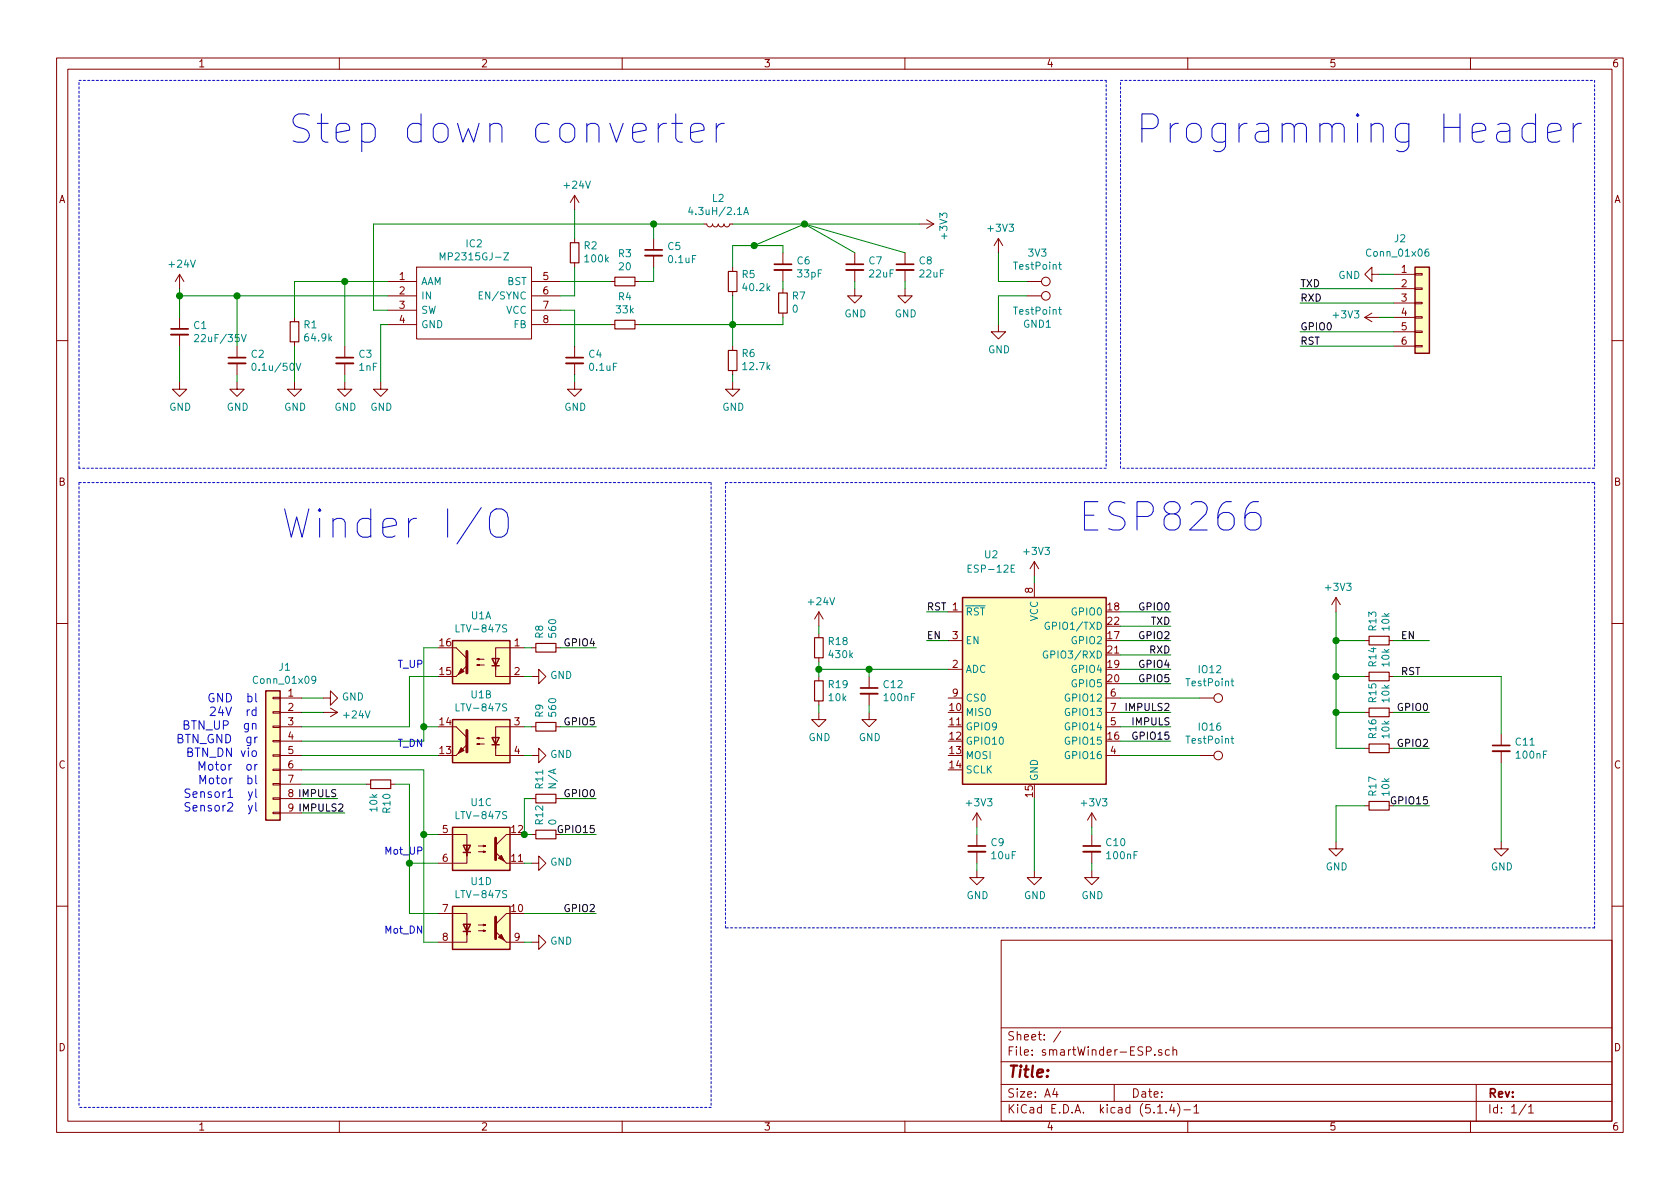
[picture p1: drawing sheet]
EESchema Schematic File Version 4
LIBS:smartWinder-ESP-cache
EELAYER 30 0
EELAYER END
$Descr A4 11693 8268
encoding utf-8
Sheet 1 1
Title ""
Date ""
Rev ""
Comp ""
Comment1 ""
Comment2 ""
Comment3 ""
Comment4 ""
$EndDescr
$Comp
L RF_Module:ESP-12E U2
U 1 1
P 7200 4850
F 0 "U2" H 6900 5850 50  0000 C CNN
F 1 "ESP-12E" H 6900 5750 50  0000 C CNN
F 2 "RF_Module:ESP-12E" H 7200 4850 50  0001 C CNN
F 3 "http://wiki.ai-thinker.com/_media/esp8266/esp8266_series_modules_user_manual_v1.1.pdf" H 6850 4950 50  0001 C CNN
	1    7200 4850
	1    0    0    -1  
$EndComp
$Comp
L Isolator:LTV-847S U1
U 1 1
P 3350 4600
F 0 "U1" H 3350 4925 50  0000 C CNN
F 1 "LTV-847S" H 3350 4834 50  0000 C CNN
F 2 "Package_DIP:SMDIP-16_W9.53mm" H 3350 4300 50  0001 C CNN
F 3 "http://www.us.liteon.com/downloads/LTV-817-827-847.PDF" H 2750 5050 50  0001 C CNN
	1    3350 4600
	-1   0    0    -1  
$EndComp
$Comp
L Isolator:LTV-847S U1
U 2 1
P 3350 5150
F 0 "U1" H 3350 5475 50  0000 C CNN
F 1 "LTV-847S" H 3350 5384 50  0000 C CNN
F 2 "Package_DIP:SMDIP-16_W9.53mm" H 3350 4850 50  0001 C CNN
F 3 "http://www.us.liteon.com/downloads/LTV-817-827-847.PDF" H 2750 5600 50  0001 C CNN
	2    3350 5150
	-1   0    0    -1  
$EndComp
$Comp
L Isolator:LTV-847S U1
U 3 1
P 3350 5900
F 0 "U1" H 3350 6225 50  0000 C CNN
F 1 "LTV-847S" H 3350 6134 50  0000 C CNN
F 2 "Package_DIP:SMDIP-16_W9.53mm" H 3350 5600 50  0001 C CNN
F 3 "http://www.us.liteon.com/downloads/LTV-817-827-847.PDF" H 2750 6350 50  0001 C CNN
	3    3350 5900
	1    0    0    -1  
$EndComp
$Comp
L Isolator:LTV-847S U1
U 4 1
P 3350 6450
F 0 "U1" H 3350 6775 50  0000 C CNN
F 1 "LTV-847S" H 3350 6684 50  0000 C CNN
F 2 "Package_DIP:SMDIP-16_W9.53mm" H 3350 6150 50  0001 C CNN
F 3 "http://www.us.liteon.com/downloads/LTV-817-827-847.PDF" H 2750 6900 50  0001 C CNN
	4    3350 6450
	1    0    0    -1  
$EndComp
$Comp
L power:GND #PWR01
U 1 1
P 2250 4850
F 0 "#PWR01" H 2250 4600 50  0001 C CNN
F 1 "GND" V 2255 4722 50  0000 R CNN
F 2 "" H 2250 4850 50  0001 C CNN
F 3 "" H 2250 4850 50  0001 C CNN
	1    2250 4850
	0    -1   -1   0   
$EndComp
Text Notes 1800 5650 2    59   ~ 0
GND  bl\n24V  rd\nBTN_UP  gn\nBTN_GND  gr\nBTN_DN vio\nMotor  or\nMotor  bl\nSensor1  yl\nSensor2  yl
Wire Wire Line
	2100 4850 2250 4850
$Comp
L power:+24V #PWR0102
U 1 1
P 2250 4950
F 0 "#PWR0102" H 2250 4800 50  0001 C CNN
F 1 "+24V" V 2265 5078 50  0000 L CNN
F 2 "" H 2250 4950 50  0001 C CNN
F 3 "" H 2250 4950 50  0001 C CNN
	1    2250 4950
	0    1    1    0   
$EndComp
Wire Wire Line
	2100 4950 2250 4950
Wire Wire Line
	2100 5250 3050 5250
Wire Wire Line
	2950 5150 2950 5050
Wire Wire Line
	2950 5050 3050 5050
Wire Wire Line
	2100 5150 2950 5150
Wire Wire Line
	2850 5050 2100 5050
Wire Wire Line
	2100 5350 2950 5350
Wire Wire Line
	2950 5350 2950 5800
Wire Wire Line
	2950 5800 3050 5800
$Comp
L Device:R_Small R10
U 1 1
P 2650 5450
F 0 "R10" H 2709 5496 50  0000 L CNN
F 1 "10k" H 2709 5405 50  0000 L CNN
F 2 "Resistor_SMD:R_0805_2012Metric_Pad1.15x1.40mm_HandSolder" H 2650 5450 50  0001 C CNN
F 3 "~" H 2650 5450 50  0001 C CNN
	1    2650 5450
	0    1    1    0   
$EndComp
Wire Wire Line
	2550 5450 2100 5450
Wire Wire Line
	2750 5450 2850 5450
Wire Wire Line
	2850 5450 2850 6000
Wire Wire Line
	2850 6000 3050 6000
Wire Wire Line
	3050 6350 2850 6350
Wire Wire Line
	2850 6350 2850 6000
Connection ~ 2850 6000
Wire Wire Line
	2950 5800 2950 6550
Wire Wire Line
	2950 6550 3050 6550
Connection ~ 2950 5800
Wire Wire Line
	2950 5050 2950 4500
Wire Wire Line
	2950 4500 3050 4500
Connection ~ 2950 5050
Wire Wire Line
	3050 4700 2850 4700
Wire Wire Line
	2850 4700 2850 5050
$Comp
L Device:R_Small R8
U 1 1
P 3800 4500
F 0 "R8" H 3859 4546 50  0000 L CNN
F 1 "560" H 3859 4455 50  0000 L CNN
F 2 "Resistor_SMD:R_0805_2012Metric_Pad1.15x1.40mm_HandSolder" H 3800 4500 50  0001 C CNN
F 3 "~" H 3800 4500 50  0001 C CNN
	1    3800 4500
	0    -1   -1   0   
$EndComp
$Comp
L Device:R_Small R9
U 1 1
P 3800 5050
F 0 "R9" H 3859 5096 50  0000 L CNN
F 1 "560" H 3859 5005 50  0000 L CNN
F 2 "Resistor_SMD:R_0805_2012Metric_Pad1.15x1.40mm_HandSolder" H 3800 5050 50  0001 C CNN
F 3 "~" H 3800 5050 50  0001 C CNN
	1    3800 5050
	0    -1   -1   0   
$EndComp
$Comp
L power:GND #PWR0103
U 1 1
P 3700 4700
F 0 "#PWR0103" H 3700 4450 50  0001 C CNN
F 1 "GND" V 3705 4572 50  0000 R CNN
F 2 "" H 3700 4700 50  0001 C CNN
F 3 "" H 3700 4700 50  0001 C CNN
	1    3700 4700
	0    -1   -1   0   
$EndComp
$Comp
L power:GND #PWR0104
U 1 1
P 3700 5250
F 0 "#PWR0104" H 3700 5000 50  0001 C CNN
F 1 "GND" V 3705 5122 50  0000 R CNN
F 2 "" H 3700 5250 50  0001 C CNN
F 3 "" H 3700 5250 50  0001 C CNN
	1    3700 5250
	0    -1   -1   0   
$EndComp
Wire Wire Line
	3700 4500 3650 4500
Wire Wire Line
	3650 4700 3700 4700
Wire Wire Line
	3700 5050 3650 5050
Wire Wire Line
	3650 5250 3700 5250
$Comp
L power:GND #PWR0105
U 1 1
P 3700 6000
F 0 "#PWR0105" H 3700 5750 50  0001 C CNN
F 1 "GND" V 3705 5872 50  0000 R CNN
F 2 "" H 3700 6000 50  0001 C CNN
F 3 "" H 3700 6000 50  0001 C CNN
	1    3700 6000
	0    -1   -1   0   
$EndComp
$Comp
L power:GND #PWR0106
U 1 1
P 3700 6550
F 0 "#PWR0106" H 3700 6300 50  0001 C CNN
F 1 "GND" V 3705 6422 50  0000 R CNN
F 2 "" H 3700 6550 50  0001 C CNN
F 3 "" H 3700 6550 50  0001 C CNN
	1    3700 6550
	0    -1   -1   0   
$EndComp
Wire Wire Line
	3700 6550 3650 6550
Wire Wire Line
	3650 6000 3700 6000
Wire Wire Line
	3900 4500 4150 4500
Wire Wire Line
	3900 5050 4150 5050
Wire Wire Line
	3900 5800 4150 5800
Wire Wire Line
	3650 6350 4150 6350
Wire Wire Line
	7800 4250 8150 4250
Wire Wire Line
	7800 4450 8150 4450
Wire Wire Line
	7800 4650 8150 4650
Wire Wire Line
	7800 4750 8150 4750
Wire Wire Line
	2100 5550 2350 5550
Text Label 2350 5550 2    50   ~ 0
IMPULS
Wire Wire Line
	7800 5050 8150 5050
Wire Wire Line
	6600 4250 6450 4250
Wire Wire Line
	6600 4450 6450 4450
Text Label 6450 4250 0    50   ~ 0
RST
Text Label 6450 4450 0    50   ~ 0
EN
$Comp
L power:+3V3 #PWR0107
U 1 1
P 7200 4000
F 0 "#PWR0107" H 7200 3850 50  0001 C CNN
F 1 "+3V3" H 7215 4173 50  0000 C CNN
F 2 "" H 7200 4000 50  0001 C CNN
F 3 "" H 7200 4000 50  0001 C CNN
	1    7200 4000
	1    0    0    -1  
$EndComp
$Comp
L power:GND #PWR0108
U 1 1
P 7200 6050
F 0 "#PWR0108" H 7200 5800 50  0001 C CNN
F 1 "GND" H 7205 5877 50  0000 C CNN
F 2 "" H 7200 6050 50  0001 C CNN
F 3 "" H 7200 6050 50  0001 C CNN
	1    7200 6050
	1    0    0    -1  
$EndComp
Wire Wire Line
	7200 6050 7200 5550
Wire Wire Line
	7200 4050 7200 4000
$Comp
L Device:C_Small C9
U 1 1
P 6800 5900
F 0 "C9" H 6892 5946 50  0000 L CNN
F 1 "10uF" H 6892 5855 50  0000 L CNN
F 2 "Capacitor_SMD:C_0805_2012Metric_Pad1.15x1.40mm_HandSolder" H 6800 5900 50  0001 C CNN
F 3 "~" H 6800 5900 50  0001 C CNN
	1    6800 5900
	1    0    0    -1  
$EndComp
$Comp
L Device:C_Small C10
U 1 1
P 7600 5900
F 0 "C10" H 7692 5946 50  0000 L CNN
F 1 "100nF" H 7692 5855 50  0000 L CNN
F 2 "Capacitor_SMD:C_0805_2012Metric_Pad1.15x1.40mm_HandSolder" H 7600 5900 50  0001 C CNN
F 3 "~" H 7600 5900 50  0001 C CNN
	1    7600 5900
	1    0    0    -1  
$EndComp
$Comp
L power:GND #PWR0109
U 1 1
P 6800 6050
F 0 "#PWR0109" H 6800 5800 50  0001 C CNN
F 1 "GND" H 6805 5877 50  0000 C CNN
F 2 "" H 6800 6050 50  0001 C CNN
F 3 "" H 6800 6050 50  0001 C CNN
	1    6800 6050
	1    0    0    -1  
$EndComp
$Comp
L power:GND #PWR0110
U 1 1
P 7600 6050
F 0 "#PWR0110" H 7600 5800 50  0001 C CNN
F 1 "GND" H 7605 5877 50  0000 C CNN
F 2 "" H 7600 6050 50  0001 C CNN
F 3 "" H 7600 6050 50  0001 C CNN
	1    7600 6050
	1    0    0    -1  
$EndComp
$Comp
L power:+3V3 #PWR0111
U 1 1
P 6800 5750
F 0 "#PWR0111" H 6800 5600 50  0001 C CNN
F 1 "+3V3" H 6815 5923 50  0000 C CNN
F 2 "" H 6800 5750 50  0001 C CNN
F 3 "" H 6800 5750 50  0001 C CNN
	1    6800 5750
	1    0    0    -1  
$EndComp
$Comp
L power:+3V3 #PWR0112
U 1 1
P 7600 5750
F 0 "#PWR0112" H 7600 5600 50  0001 C CNN
F 1 "+3V3" H 7615 5923 50  0000 C CNN
F 2 "" H 7600 5750 50  0001 C CNN
F 3 "" H 7600 5750 50  0001 C CNN
	1    7600 5750
	1    0    0    -1  
$EndComp
Wire Wire Line
	6800 5750 6800 5800
Wire Wire Line
	6800 6000 6800 6050
Wire Wire Line
	7600 6000 7600 6050
Wire Wire Line
	7600 5800 7600 5750
$Comp
L Device:R_Small R13
U 1 1
P 9600 4450
F 0 "R13" H 9659 4496 50  0000 L CNN
F 1 "10k" H 9659 4405 50  0000 L CNN
F 2 "Resistor_SMD:R_0805_2012Metric_Pad1.15x1.40mm_HandSolder" H 9600 4450 50  0001 C CNN
F 3 "~" H 9600 4450 50  0001 C CNN
	1    9600 4450
	0    -1   -1   0   
$EndComp
$Comp
L Device:R_Small R14
U 1 1
P 9600 4700
F 0 "R14" H 9659 4746 50  0000 L CNN
F 1 "10k" H 9659 4655 50  0000 L CNN
F 2 "Resistor_SMD:R_0805_2012Metric_Pad1.15x1.40mm_HandSolder" H 9600 4700 50  0001 C CNN
F 3 "~" H 9600 4700 50  0001 C CNN
	1    9600 4700
	0    -1   -1   0   
$EndComp
$Comp
L Device:R_Small R15
U 1 1
P 9600 4950
F 0 "R15" H 9659 4996 50  0000 L CNN
F 1 "10k" H 9659 4905 50  0000 L CNN
F 2 "Resistor_SMD:R_0805_2012Metric_Pad1.15x1.40mm_HandSolder" H 9600 4950 50  0001 C CNN
F 3 "~" H 9600 4950 50  0001 C CNN
	1    9600 4950
	0    -1   -1   0   
$EndComp
$Comp
L Device:R_Small R16
U 1 1
P 9600 5200
F 0 "R16" H 9659 5246 50  0000 L CNN
F 1 "10k" H 9659 5155 50  0000 L CNN
F 2 "Resistor_SMD:R_0805_2012Metric_Pad1.15x1.40mm_HandSolder" H 9600 5200 50  0001 C CNN
F 3 "~" H 9600 5200 50  0001 C CNN
	1    9600 5200
	0    -1   -1   0   
$EndComp
$Comp
L Device:R_Small R17
U 1 1
P 9600 5600
F 0 "R17" H 9659 5646 50  0000 L CNN
F 1 "10k" H 9659 5555 50  0000 L CNN
F 2 "Resistor_SMD:R_0805_2012Metric_Pad1.15x1.40mm_HandSolder" H 9600 5600 50  0001 C CNN
F 3 "~" H 9600 5600 50  0001 C CNN
	1    9600 5600
	0    -1   -1   0   
$EndComp
Wire Wire Line
	9500 5200 9300 5200
Wire Wire Line
	9300 4450 9500 4450
Wire Wire Line
	9300 4700 9500 4700
Wire Wire Line
	9300 4250 9300 4450
Connection ~ 9300 4450
Wire Wire Line
	9300 4450 9300 4700
Connection ~ 9300 4700
Wire Wire Line
	9300 4700 9300 4950
Wire Wire Line
	9500 4950 9300 4950
Connection ~ 9300 4950
Wire Wire Line
	9300 4950 9300 5200
Wire Wire Line
	9500 5600 9300 5600
Wire Wire Line
	9300 5600 9300 5850
$Comp
L power:+3V3 #PWR0113
U 1 1
P 9300 4250
F 0 "#PWR0113" H 9300 4100 50  0001 C CNN
F 1 "+3V3" H 9315 4423 50  0000 C CNN
F 2 "" H 9300 4250 50  0001 C CNN
F 3 "" H 9300 4250 50  0001 C CNN
	1    9300 4250
	1    0    0    -1  
$EndComp
$Comp
L power:GND #PWR0114
U 1 1
P 9300 5850
F 0 "#PWR0114" H 9300 5600 50  0001 C CNN
F 1 "GND" H 9305 5677 50  0000 C CNN
F 2 "" H 9300 5850 50  0001 C CNN
F 3 "" H 9300 5850 50  0001 C CNN
	1    9300 5850
	1    0    0    -1  
$EndComp
Wire Wire Line
	9700 4450 9950 4450
Wire Wire Line
	9700 4950 9950 4950
Wire Wire Line
	9700 5200 9950 5200
Wire Wire Line
	9700 5600 9950 5600
Text Label 9950 4950 2    50   ~ 0
GPIO0
Text Label 9950 5200 2    50   ~ 0
GPIO2
Text Label 9950 5600 2    50   ~ 0
GPIO15
Text Label 9750 4700 0    50   ~ 0
RST
Text Label 9750 4450 0    50   ~ 0
EN
$Comp
L Device:C_Small C11
U 1 1
P 10450 5200
F 0 "C11" H 10542 5246 50  0000 L CNN
F 1 "100nF" H 10542 5155 50  0000 L CNN
F 2 "Capacitor_SMD:C_0805_2012Metric_Pad1.15x1.40mm_HandSolder" H 10450 5200 50  0001 C CNN
F 3 "~" H 10450 5200 50  0001 C CNN
	1    10450 5200
	1    0    0    -1  
$EndComp
Wire Wire Line
	10450 4700 10450 5100
Wire Wire Line
	9700 4700 10450 4700
Wire Wire Line
	10450 5300 10450 5850
$Comp
L power:GND #PWR0115
U 1 1
P 10450 5850
F 0 "#PWR0115" H 10450 5600 50  0001 C CNN
F 1 "GND" H 10455 5677 50  0000 C CNN
F 2 "" H 10450 5850 50  0001 C CNN
F 3 "" H 10450 5850 50  0001 C CNN
	1    10450 5850
	1    0    0    -1  
$EndComp
$Comp
L Connector_Generic:Conn_01x06 J2
U 1 1
P 9900 2100
F 0 "J2" H 9700 2550 50  0000 L CNN
F 1 "Conn_01x06" H 9500 2450 50  0000 L CNN
F 2 "Connector_PinHeader_2.54mm:PinHeader_1x06_P2.54mm_Vertical" H 9900 2100 50  0001 C CNN
F 3 "~" H 9900 2100 50  0001 C CNN
	1    9900 2100
	1    0    0    -1  
$EndComp
$Comp
L power:GND #PWR0116
U 1 1
P 9600 1900
F 0 "#PWR0116" H 9600 1650 50  0001 C CNN
F 1 "GND" V 9605 1772 50  0000 R CNN
F 2 "" H 9600 1900 50  0001 C CNN
F 3 "" H 9600 1900 50  0001 C CNN
	1    9600 1900
	0    1    1    0   
$EndComp
$Comp
L power:+3V3 #PWR0117
U 1 1
P 9600 2200
F 0 "#PWR0117" H 9600 2050 50  0001 C CNN
F 1 "+3V3" V 9615 2328 50  0000 L CNN
F 2 "" H 9600 2200 50  0001 C CNN
F 3 "" H 9600 2200 50  0001 C CNN
	1    9600 2200
	0    -1   -1   0   
$EndComp
Wire Wire Line
	9600 1900 9700 1900
Wire Wire Line
	9050 2000 9700 2000
Wire Wire Line
	9700 2100 9050 2100
Wire Wire Line
	9700 2200 9600 2200
Wire Wire Line
	9700 2300 9050 2300
Wire Wire Line
	9700 2400 9050 2400
Text Label 9050 2000 0    50   ~ 0
TXD
Text Label 9050 2100 0    50   ~ 0
RXD
Text Label 9050 2300 0    50   ~ 0
GPIO0
Text Label 9050 2400 0    50   ~ 0
RST
Text Notes 2950 4650 2    50   ~ 0
T_UP
Text Notes 2950 5200 2    50   ~ 0
T_DN
Text Notes 2950 5950 2    50   ~ 0
Mot_UP
Text Notes 2950 6500 2    50   ~ 0
Mot_DN
Text Label 4150 4500 2    50   ~ 0
GPIO4
Text Label 4150 5050 2    50   ~ 0
GPIO5
Text Label 4150 6350 2    50   ~ 0
GPIO2
$Comp
L Device:R_Small R12
U 1 1
P 3800 5800
F 0 "R12" H 3859 5846 50  0000 L CNN
F 1 "0" H 3859 5755 50  0000 L CNN
F 2 "Resistor_SMD:R_0805_2012Metric_Pad1.15x1.40mm_HandSolder" H 3800 5800 50  0001 C CNN
F 3 "~" H 3800 5800 50  0001 C CNN
	1    3800 5800
	0    -1   -1   0   
$EndComp
Wire Wire Line
	3700 5800 3650 5800
$Comp
L Device:R_Small R11
U 1 1
P 3800 5550
F 0 "R11" H 3859 5596 50  0000 L CNN
F 1 "N/A" H 3859 5505 50  0000 L CNN
F 2 "Resistor_SMD:R_0805_2012Metric_Pad1.15x1.40mm_HandSolder" H 3800 5550 50  0001 C CNN
F 3 "~" H 3800 5550 50  0001 C CNN
	1    3800 5550
	0    -1   -1   0   
$EndComp
Wire Wire Line
	3900 5550 4150 5550
Wire Wire Line
	3700 5550 3650 5550
Wire Wire Line
	3650 5550 3650 5800
Connection ~ 3650 5800
Text Label 4150 5550 2    50   ~ 0
GPIO0
Text Label 8150 4250 2    50   ~ 0
GPIO0
Text Label 8150 4450 2    50   ~ 0
GPIO2
Text Label 8150 4650 2    50   ~ 0
GPIO4
Text Label 8150 4750 2    50   ~ 0
GPIO5
Text Label 8150 5050 2    50   ~ 0
IMPULS
Wire Wire Line
	7800 4350 8150 4350
Wire Wire Line
	7800 4550 8150 4550
Text Label 8150 4350 2    50   ~ 0
TXD
Text Label 8150 4550 2    50   ~ 0
RXD
Wire Wire Line
	7800 5150 8150 5150
Text Label 8150 5150 2    50   ~ 0
GPIO15
Text Label 4150 5800 2    50   ~ 0
GPIO15
$Comp
L Connector_Generic:Conn_01x09 J1
U 1 1
P 1900 5250
F 0 "J1" H 1818 5867 50  0000 C CNN
F 1 "Conn_01x09" H 1818 5776 50  0000 C CNN
F 2 "Connector_PinHeader_2.54mm:PinHeader_1x09_P2.54mm_Vertical" H 1900 5250 50  0001 C CNN
F 3 "~" H 1900 5250 50  0001 C CNN
	1    1900 5250
	-1   0    0    -1  
$EndComp
Text Label 2400 5650 2    50   ~ 0
IMPULS2
Wire Wire Line
	2100 5650 2400 5650
Wire Wire Line
	7800 4950 8150 4950
Text Label 8150 4950 2    50   ~ 0
IMPULS2
$Comp
L Connector:TestPoint IO12
U 1 1
P 8350 4850
F 0 "IO12" V 8545 4922 50  0000 C CNN
F 1 "TestPoint" V 8454 4922 50  0000 C CNN
F 2 "TestPoint:TestPoint_Pad_D1.0mm" H 8550 4850 50  0001 C CNN
F 3 "~" H 8550 4850 50  0001 C CNN
	1    8350 4850
	0    1    -1   0   
$EndComp
$Comp
L Connector:TestPoint IO16
U 1 1
P 8350 5250
F 0 "IO16" V 8545 5322 50  0000 C CNN
F 1 "TestPoint" V 8454 5322 50  0000 C CNN
F 2 "TestPoint:TestPoint_Pad_D1.0mm" H 8550 5250 50  0001 C CNN
F 3 "~" H 8550 5250 50  0001 C CNN
	1    8350 5250
	0    1    -1   0   
$EndComp
Wire Wire Line
	8350 4850 7800 4850
Wire Wire Line
	8350 5250 7800 5250
$Comp
L power:+3V3 #PWR0126
U 1 1
P 6950 1750
F 0 "#PWR0126" H 6950 1600 50  0001 C CNN
F 1 "+3V3" H 6965 1923 50  0000 C CNN
F 2 "" H 6950 1750 50  0001 C CNN
F 3 "" H 6950 1750 50  0001 C CNN
	1    6950 1750
	1    0    0    -1  
$EndComp
$Comp
L power:GND #PWR0127
U 1 1
P 6950 2250
F 0 "#PWR0127" H 6950 2000 50  0001 C CNN
F 1 "GND" H 6955 2077 50  0000 C CNN
F 2 "" H 6950 2250 50  0001 C CNN
F 3 "" H 6950 2250 50  0001 C CNN
	1    6950 2250
	1    0    0    -1  
$EndComp
$Comp
L power:GND #PWR0128
U 1 1
P 2650 2650
F 0 "#PWR0128" H 2650 2400 50  0001 C CNN
F 1 "GND" H 2655 2477 50  0000 C CNN
F 2 "" H 2650 2650 50  0001 C CNN
F 3 "" H 2650 2650 50  0001 C CNN
	1    2650 2650
	1    0    0    -1  
$EndComp
Wire Wire Line
	2650 2650 2650 2250
$Comp
L Device:R_Small R3
U 1 1
P 4350 1950
F 0 "R3" V 4154 1950 50  0000 C CNN
F 1 "20" V 4245 1950 50  0000 C CNN
F 2 "Resistor_SMD:R_0805_2012Metric_Pad1.15x1.40mm_HandSolder" H 4350 1950 50  0001 C CNN
F 3 "~" H 4350 1950 50  0001 C CNN
	1    4350 1950
	0    1    1    0   
$EndComp
$Comp
L Device:C_Small C5
U 1 1
P 4550 1750
F 0 "C5" H 4642 1796 50  0000 L CNN
F 1 "0.1uF" H 4642 1705 50  0000 L CNN
F 2 "Capacitor_SMD:C_0805_2012Metric_Pad1.15x1.40mm_HandSolder" H 4550 1750 50  0001 C CNN
F 3 "~" H 4550 1750 50  0001 C CNN
	1    4550 1750
	1    0    0    -1  
$EndComp
$Comp
L Device:L_Small L2
U 1 1
P 5000 1550
F 0 "L2" V 4819 1550 50  0000 C CNN
F 1 "4.3uH/2.1A" V 4910 1550 50  0000 C CNN
F 2 "Inductor_SMD:L_6.3x6.3_H3" H 5000 1550 50  0001 C CNN
F 3 "~" H 5000 1550 50  0001 C CNN
	1    5000 1550
	0    1    1    0   
$EndComp
Wire Wire Line
	4900 1550 4550 1550
Wire Wire Line
	2600 1550 2600 2150
Wire Wire Line
	4450 1950 4550 1950
Wire Wire Line
	4550 1950 4550 1850
Wire Wire Line
	4550 1650 4550 1550
Connection ~ 4550 1550
Wire Wire Line
	4550 1550 2600 1550
$Comp
L Device:C_Small C3
U 1 1
P 2400 2500
F 0 "C3" H 2492 2546 50  0000 L CNN
F 1 "1nF" H 2492 2455 50  0000 L CNN
F 2 "Capacitor_SMD:C_0805_2012Metric_Pad1.15x1.40mm_HandSolder" H 2400 2500 50  0001 C CNN
F 3 "~" H 2400 2500 50  0001 C CNN
	1    2400 2500
	1    0    0    -1  
$EndComp
$Comp
L Device:R_Small R1
U 1 1
P 2050 2300
F 0 "R1" H 1991 2254 50  0000 R CNN
F 1 "64.9k" H 1991 2345 50  0000 R CNN
F 2 "Resistor_SMD:R_0805_2012Metric_Pad1.15x1.40mm_HandSolder" H 2050 2300 50  0001 C CNN
F 3 "~" H 2050 2300 50  0001 C CNN
	1    2050 2300
	-1   0    0    1   
$EndComp
Wire Wire Line
	2050 1950 2050 2200
$Comp
L power:GND #PWR0129
U 1 1
P 2400 2650
F 0 "#PWR0129" H 2400 2400 50  0001 C CNN
F 1 "GND" H 2405 2477 50  0000 C CNN
F 2 "" H 2400 2650 50  0001 C CNN
F 3 "" H 2400 2650 50  0001 C CNN
	1    2400 2650
	1    0    0    -1  
$EndComp
$Comp
L power:GND #PWR0130
U 1 1
P 2050 2650
F 0 "#PWR0130" H 2050 2400 50  0001 C CNN
F 1 "GND" H 2055 2477 50  0000 C CNN
F 2 "" H 2050 2650 50  0001 C CNN
F 3 "" H 2050 2650 50  0001 C CNN
	1    2050 2650
	1    0    0    -1  
$EndComp
Wire Wire Line
	2400 2650 2400 2600
Wire Wire Line
	2050 2400 2050 2650
$Comp
L Device:R_Small R2
U 1 1
P 4000 1750
F 0 "R2" H 3941 1704 50  0000 R CNN
F 1 "100k" H 3941 1795 50  0000 R CNN
F 2 "Resistor_SMD:R_0805_2012Metric_Pad1.15x1.40mm_HandSolder" H 4000 1750 50  0001 C CNN
F 3 "~" H 4000 1750 50  0001 C CNN
	1    4000 1750
	-1   0    0    1   
$EndComp
$Comp
L power:+24V #PWR0131
U 1 1
P 4000 1450
F 0 "#PWR0131" H 4000 1300 50  0001 C CNN
F 1 "+24V" H 4015 1623 50  0000 C CNN
F 2 "" H 4000 1450 50  0001 C CNN
F 3 "" H 4000 1450 50  0001 C CNN
	1    4000 1450
	1    0    0    -1  
$EndComp
Wire Wire Line
	4000 1450 4000 1650
Wire Wire Line
	4000 1850 4000 2050
$Comp
L Device:C_Small C4
U 1 1
P 4000 2500
F 0 "C4" H 4092 2546 50  0000 L CNN
F 1 "0.1uF" H 4092 2455 50  0000 L CNN
F 2 "Capacitor_SMD:C_0805_2012Metric_Pad1.15x1.40mm_HandSolder" H 4000 2500 50  0001 C CNN
F 3 "~" H 4000 2500 50  0001 C CNN
	1    4000 2500
	1    0    0    -1  
$EndComp
$Comp
L power:GND #PWR0132
U 1 1
P 4000 2650
F 0 "#PWR0132" H 4000 2400 50  0001 C CNN
F 1 "GND" H 4005 2477 50  0000 C CNN
F 2 "" H 4000 2650 50  0001 C CNN
F 3 "" H 4000 2650 50  0001 C CNN
	1    4000 2650
	1    0    0    -1  
$EndComp
Wire Wire Line
	4000 2650 4000 2600
Wire Wire Line
	4000 2400 4000 2150
$Comp
L Device:R_Small R4
U 1 1
P 4350 2250
F 0 "R4" V 4154 2250 50  0000 C CNN
F 1 "33k" V 4245 2250 50  0000 C CNN
F 2 "Resistor_SMD:R_0805_2012Metric_Pad1.15x1.40mm_HandSolder" H 4350 2250 50  0001 C CNN
F 3 "~" H 4350 2250 50  0001 C CNN
	1    4350 2250
	0    1    1    0   
$EndComp
$Comp
L Device:R_Small R5
U 1 1
P 5100 1950
F 0 "R5" H 5041 1904 50  0000 R CNN
F 1 "40.2k" H 5041 1995 50  0000 R CNN
F 2 "Resistor_SMD:R_0805_2012Metric_Pad1.15x1.40mm_HandSolder" H 5100 1950 50  0001 C CNN
F 3 "~" H 5100 1950 50  0001 C CNN
	1    5100 1950
	-1   0    0    1   
$EndComp
$Comp
L Device:R_Small R6
U 1 1
P 5100 2500
F 0 "R6" H 5041 2454 50  0000 R CNN
F 1 "12.7k" H 5041 2545 50  0000 R CNN
F 2 "Resistor_SMD:R_0805_2012Metric_Pad1.15x1.40mm_HandSolder" H 5100 2500 50  0001 C CNN
F 3 "~" H 5100 2500 50  0001 C CNN
	1    5100 2500
	-1   0    0    1   
$EndComp
$Comp
L Device:R_Small R7
U 1 1
P 5450 2100
F 0 "R7" H 5391 2054 50  0000 R CNN
F 1 "0" H 5391 2145 50  0000 R CNN
F 2 "Resistor_SMD:R_0805_2012Metric_Pad1.15x1.40mm_HandSolder" H 5450 2100 50  0001 C CNN
F 3 "~" H 5450 2100 50  0001 C CNN
	1    5450 2100
	-1   0    0    1   
$EndComp
$Comp
L Device:C_Small C6
U 1 1
P 5450 1850
F 0 "C6" H 5542 1896 50  0000 L CNN
F 1 "33pF" H 5542 1805 50  0000 L CNN
F 2 "Capacitor_SMD:C_0805_2012Metric_Pad1.15x1.40mm_HandSolder" H 5450 1850 50  0001 C CNN
F 3 "~" H 5450 1850 50  0001 C CNN
	1    5450 1850
	1    0    0    -1  
$EndComp
$Comp
L power:+3V3 #PWR0133
U 1 1
P 6400 1550
F 0 "#PWR0133" H 6400 1400 50  0001 C CNN
F 1 "+3V3" H 6415 1723 50  0000 C CNN
F 2 "" H 6400 1550 50  0001 C CNN
F 3 "" H 6400 1550 50  0001 C CNN
	1    6400 1550
	0    1    1    0   
$EndComp
$Comp
L Device:C_Small C7
U 1 1
P 5950 1850
F 0 "C7" H 6042 1896 50  0000 L CNN
F 1 "22uF" H 6042 1805 50  0000 L CNN
F 2 "Capacitor_SMD:C_0805_2012Metric_Pad1.15x1.40mm_HandSolder" H 5950 1850 50  0001 C CNN
F 3 "~" H 5950 1850 50  0001 C CNN
	1    5950 1850
	1    0    0    -1  
$EndComp
$Comp
L Device:C_Small C8
U 1 1
P 6300 1850
F 0 "C8" H 6392 1896 50  0000 L CNN
F 1 "22uF" H 6392 1805 50  0000 L CNN
F 2 "Capacitor_SMD:C_0805_2012Metric_Pad1.15x1.40mm_HandSolder" H 6300 1850 50  0001 C CNN
F 3 "~" H 6300 1850 50  0001 C CNN
	1    6300 1850
	1    0    0    -1  
$EndComp
Wire Wire Line
	4450 2250 5100 2250
Wire Wire Line
	5450 2250 5450 2200
Wire Wire Line
	5100 2050 5100 2250
Connection ~ 5100 2250
Wire Wire Line
	5100 2250 5450 2250
Wire Wire Line
	5100 2250 5100 2400
$Comp
L power:GND #PWR0134
U 1 1
P 5100 2650
F 0 "#PWR0134" H 5100 2400 50  0001 C CNN
F 1 "GND" H 5105 2477 50  0000 C CNN
F 2 "" H 5100 2650 50  0001 C CNN
F 3 "" H 5100 2650 50  0001 C CNN
	1    5100 2650
	1    0    0    -1  
$EndComp
Wire Wire Line
	5100 2650 5100 2600
Wire Wire Line
	5100 1850 5100 1700
Wire Wire Line
	5450 1700 5450 1750
Wire Wire Line
	5450 1950 5450 2000
Wire Wire Line
	5950 1750 5600 1550
Wire Wire Line
	5100 1550 5600 1550
Connection ~ 5600 1550
Wire Wire Line
	5100 1700 5250 1700
Wire Wire Line
	5250 1700 5600 1550
Connection ~ 5250 1700
Wire Wire Line
	5250 1700 5450 1700
Wire Wire Line
	6300 1750 5600 1550
Wire Wire Line
	5600 1550 6400 1550
$Comp
L power:GND #PWR0135
U 1 1
P 5950 2000
F 0 "#PWR0135" H 5950 1750 50  0001 C CNN
F 1 "GND" H 5955 1827 50  0000 C CNN
F 2 "" H 5950 2000 50  0001 C CNN
F 3 "" H 5950 2000 50  0001 C CNN
	1    5950 2000
	1    0    0    -1  
$EndComp
$Comp
L power:GND #PWR0136
U 1 1
P 6300 2000
F 0 "#PWR0136" H 6300 1750 50  0001 C CNN
F 1 "GND" H 6305 1827 50  0000 C CNN
F 2 "" H 6300 2000 50  0001 C CNN
F 3 "" H 6300 2000 50  0001 C CNN
	1    6300 2000
	1    0    0    -1  
$EndComp
Wire Wire Line
	6300 2000 6300 1950
Wire Wire Line
	5950 2000 5950 1950
Wire Wire Line
	4250 2250 3900 2250
Wire Wire Line
	4000 2150 3900 2150
Wire Wire Line
	4000 2050 3900 2050
Wire Wire Line
	3900 1950 4250 1950
Wire Wire Line
	2650 2250 2700 2250
Wire Wire Line
	2600 2150 2700 2150
Wire Wire Line
	2400 1950 2050 1950
Wire Wire Line
	2400 1950 2400 2400
Connection ~ 2400 1950
$Comp
L MP2315GJ-Z:MP2315GJ-Z IC2
U 1 1
P 2700 1950
F 0 "IC2" H 3300 2215 50  0000 C CNN
F 1 "MP2315GJ-Z" H 3300 2124 50  0000 C CNN
F 2 "MP2315GJ-Z:SOT65P280X100-8N" H 3750 2050 50  0001 L CNN
F 3 "https://componentsearchengine.com/Datasheets/1/MP2315GJ-Z.pdf" H 3750 1950 50  0001 L CNN
F 4 "Switching Voltage Regulators 3A 24V 500kHz Sync buck" H 3750 1850 50  0001 L CNN "Description"
F 5 "1" H 3750 1750 50  0001 L CNN "Height"
F 6 "" H 3750 1650 50  0001 L CNN "LCSC Part Number"
F 7 "" H 3750 1550 50  0001 L CNN "LCSC Price/Stock"
F 8 "Monolithic Power Systems (MPS)" H 3750 1450 50  0001 L CNN "Manufacturer_Name"
F 9 "MP2315GJ-Z" H 3750 1350 50  0001 L CNN "Manufacturer_Part_Number"
	1    2700 1950
	1    0    0    -1  
$EndComp
Wire Wire Line
	2700 1950 2400 1950
$Comp
L power:+24V #PWR0137
U 1 1
P 1250 2000
F 0 "#PWR0137" H 1250 1850 50  0001 C CNN
F 1 "+24V" H 1265 2173 50  0000 C CNN
F 2 "" H 1250 2000 50  0001 C CNN
F 3 "" H 1250 2000 50  0001 C CNN
	1    1250 2000
	1    0    0    -1  
$EndComp
Wire Wire Line
	1250 2050 1250 2000
Connection ~ 1250 2050
Wire Wire Line
	1250 2200 1250 2050
Wire Wire Line
	1250 2650 1250 2400
$Comp
L power:GND #PWR0138
U 1 1
P 1250 2650
F 0 "#PWR0138" H 1250 2400 50  0001 C CNN
F 1 "GND" H 1255 2477 50  0000 C CNN
F 2 "" H 1250 2650 50  0001 C CNN
F 3 "" H 1250 2650 50  0001 C CNN
	1    1250 2650
	1    0    0    -1  
$EndComp
Connection ~ 1650 2050
Wire Wire Line
	1650 2050 1250 2050
Wire Wire Line
	1650 2600 1650 2650
Wire Wire Line
	1650 2050 1650 2400
Wire Wire Line
	2700 2050 1650 2050
$Comp
L Device:C_Small C1
U 1 1
P 1250 2300
F 0 "C1" H 1342 2346 50  0000 L CNN
F 1 "22uF/35V" H 1342 2255 50  0000 L CNN
F 2 "Capacitor_SMD:C_0805_2012Metric_Pad1.15x1.40mm_HandSolder" H 1250 2300 50  0001 C CNN
F 3 "~" H 1250 2300 50  0001 C CNN
	1    1250 2300
	1    0    0    -1  
$EndComp
$Comp
L power:GND #PWR0139
U 1 1
P 1650 2650
F 0 "#PWR0139" H 1650 2400 50  0001 C CNN
F 1 "GND" H 1655 2477 50  0000 C CNN
F 2 "" H 1650 2650 50  0001 C CNN
F 3 "" H 1650 2650 50  0001 C CNN
	1    1650 2650
	1    0    0    -1  
$EndComp
$Comp
L Device:C_Small C2
U 1 1
P 1650 2500
F 0 "C2" H 1742 2546 50  0000 L CNN
F 1 "0.1u/50V" H 1742 2455 50  0000 L CNN
F 2 "Capacitor_SMD:C_0805_2012Metric_Pad1.15x1.40mm_HandSolder" H 1650 2500 50  0001 C CNN
F 3 "~" H 1650 2500 50  0001 C CNN
	1    1650 2500
	1    0    0    -1  
$EndComp
Text Notes 2000 1000 0    197  ~ 0
Step down converter
Wire Notes Line
	550  550  7700 550 
Wire Notes Line
	7700 550  7700 3250
Wire Notes Line
	7700 3250 550  3250
Wire Notes Line
	550  3250 550  550 
Wire Notes Line
	550  3350 4950 3350
Wire Notes Line
	4950 7700 550  7700
Wire Notes Line
	4950 3350 4950 7700
Wire Notes Line
	550  3350 550  7700
Wire Notes Line
	5050 3350 11100 3350
Wire Notes Line
	11100 3350 11100 6450
Wire Notes Line
	11100 6450 5050 6450
Wire Notes Line
	5050 6450 5050 3350
Wire Notes Line
	7800 550  11100 550 
Wire Notes Line
	11100 550  11100 3250
Wire Notes Line
	11100 3250 7800 3250
Wire Notes Line
	7800 3250 7800 550 
Text Notes 7900 1000 0    197  ~ 0
Programming Header
Text Notes 1950 3750 0    197  ~ 0
Winder I/O
Text Notes 7500 3700 0    197  ~ 0
ESP8266
$Comp
L Connector:TestPoint GND1
U 1 1
P 7150 2050
F 0 "GND1" V 7345 2122 50  0000 C CNN
F 1 "TestPoint" V 7254 2122 50  0000 C CNN
F 2 "TestPoint:TestPoint_Pad_D1.0mm" H 7350 2050 50  0001 C CNN
F 3 "~" H 7350 2050 50  0001 C CNN
	1    7150 2050
	0    1    1    0   
$EndComp
Wire Wire Line
	7150 2050 6950 2050
Wire Wire Line
	6950 2050 6950 2250
Wire Wire Line
	6950 1950 7150 1950
Wire Wire Line
	6950 1750 6950 1950
$Comp
L Device:R_Small R18
U 1 1
P 5700 4500
F 0 "R18" H 5759 4546 50  0000 L CNN
F 1 "430k" H 5759 4455 50  0000 L CNN
F 2 "Resistor_SMD:R_0805_2012Metric_Pad1.15x1.40mm_HandSolder" H 5700 4500 50  0001 C CNN
F 3 "~" H 5700 4500 50  0001 C CNN
	1    5700 4500
	1    0    0    -1  
$EndComp
$Comp
L Device:R_Small R19
U 1 1
P 5700 4800
F 0 "R19" H 5759 4846 50  0000 L CNN
F 1 "10k" H 5759 4755 50  0000 L CNN
F 2 "Resistor_SMD:R_0805_2012Metric_Pad1.15x1.40mm_HandSolder" H 5700 4800 50  0001 C CNN
F 3 "~" H 5700 4800 50  0001 C CNN
	1    5700 4800
	1    0    0    -1  
$EndComp
Wire Wire Line
	5700 4650 5700 4600
Wire Wire Line
	5700 4650 6050 4650
Wire Wire Line
	5700 4650 5700 4700
Connection ~ 5700 4650
Wire Wire Line
	5700 4400 5700 4350
Wire Wire Line
	5700 4900 5700 4950
$Comp
L power:GND #PWR0101
U 1 1
P 5700 4950
F 0 "#PWR0101" H 5700 4700 50  0001 C CNN
F 1 "GND" H 5705 4777 50  0000 C CNN
F 2 "" H 5700 4950 50  0001 C CNN
F 3 "" H 5700 4950 50  0001 C CNN
	1    5700 4950
	1    0    0    -1  
$EndComp
$Comp
L power:+24V #PWR0118
U 1 1
P 5700 4350
F 0 "#PWR0118" H 5700 4200 50  0001 C CNN
F 1 "+24V" H 5715 4523 50  0000 C CNN
F 2 "" H 5700 4350 50  0001 C CNN
F 3 "" H 5700 4350 50  0001 C CNN
	1    5700 4350
	1    0    0    -1  
$EndComp
$Comp
L Device:C_Small C12
U 1 1
P 6050 4800
F 0 "C12" H 6142 4846 50  0000 L CNN
F 1 "100nF" H 6142 4755 50  0000 L CNN
F 2 "Capacitor_SMD:C_0805_2012Metric_Pad1.15x1.40mm_HandSolder" H 6050 4800 50  0001 C CNN
F 3 "~" H 6050 4800 50  0001 C CNN
	1    6050 4800
	1    0    0    -1  
$EndComp
$Comp
L power:GND #PWR0119
U 1 1
P 6050 4950
F 0 "#PWR0119" H 6050 4700 50  0001 C CNN
F 1 "GND" H 6055 4777 50  0000 C CNN
F 2 "" H 6050 4950 50  0001 C CNN
F 3 "" H 6050 4950 50  0001 C CNN
	1    6050 4950
	1    0    0    -1  
$EndComp
Wire Wire Line
	6050 4950 6050 4900
Wire Wire Line
	6050 4700 6050 4650
Connection ~ 6050 4650
Wire Wire Line
	6050 4650 6600 4650
$Comp
L Connector:TestPoint 3V3
U 1 1
P 7150 1950
F 0 "3V3" V 7345 2022 50  0000 C CNN
F 1 "TestPoint" V 7254 2022 50  0000 C CNN
F 2 "TestPoint:TestPoint_Pad_D1.0mm" H 7350 1950 50  0001 C CNN
F 3 "~" H 7350 1950 50  0001 C CNN
	1    7150 1950
	0    1    -1   0   
$EndComp
$EndSCHEMATC
